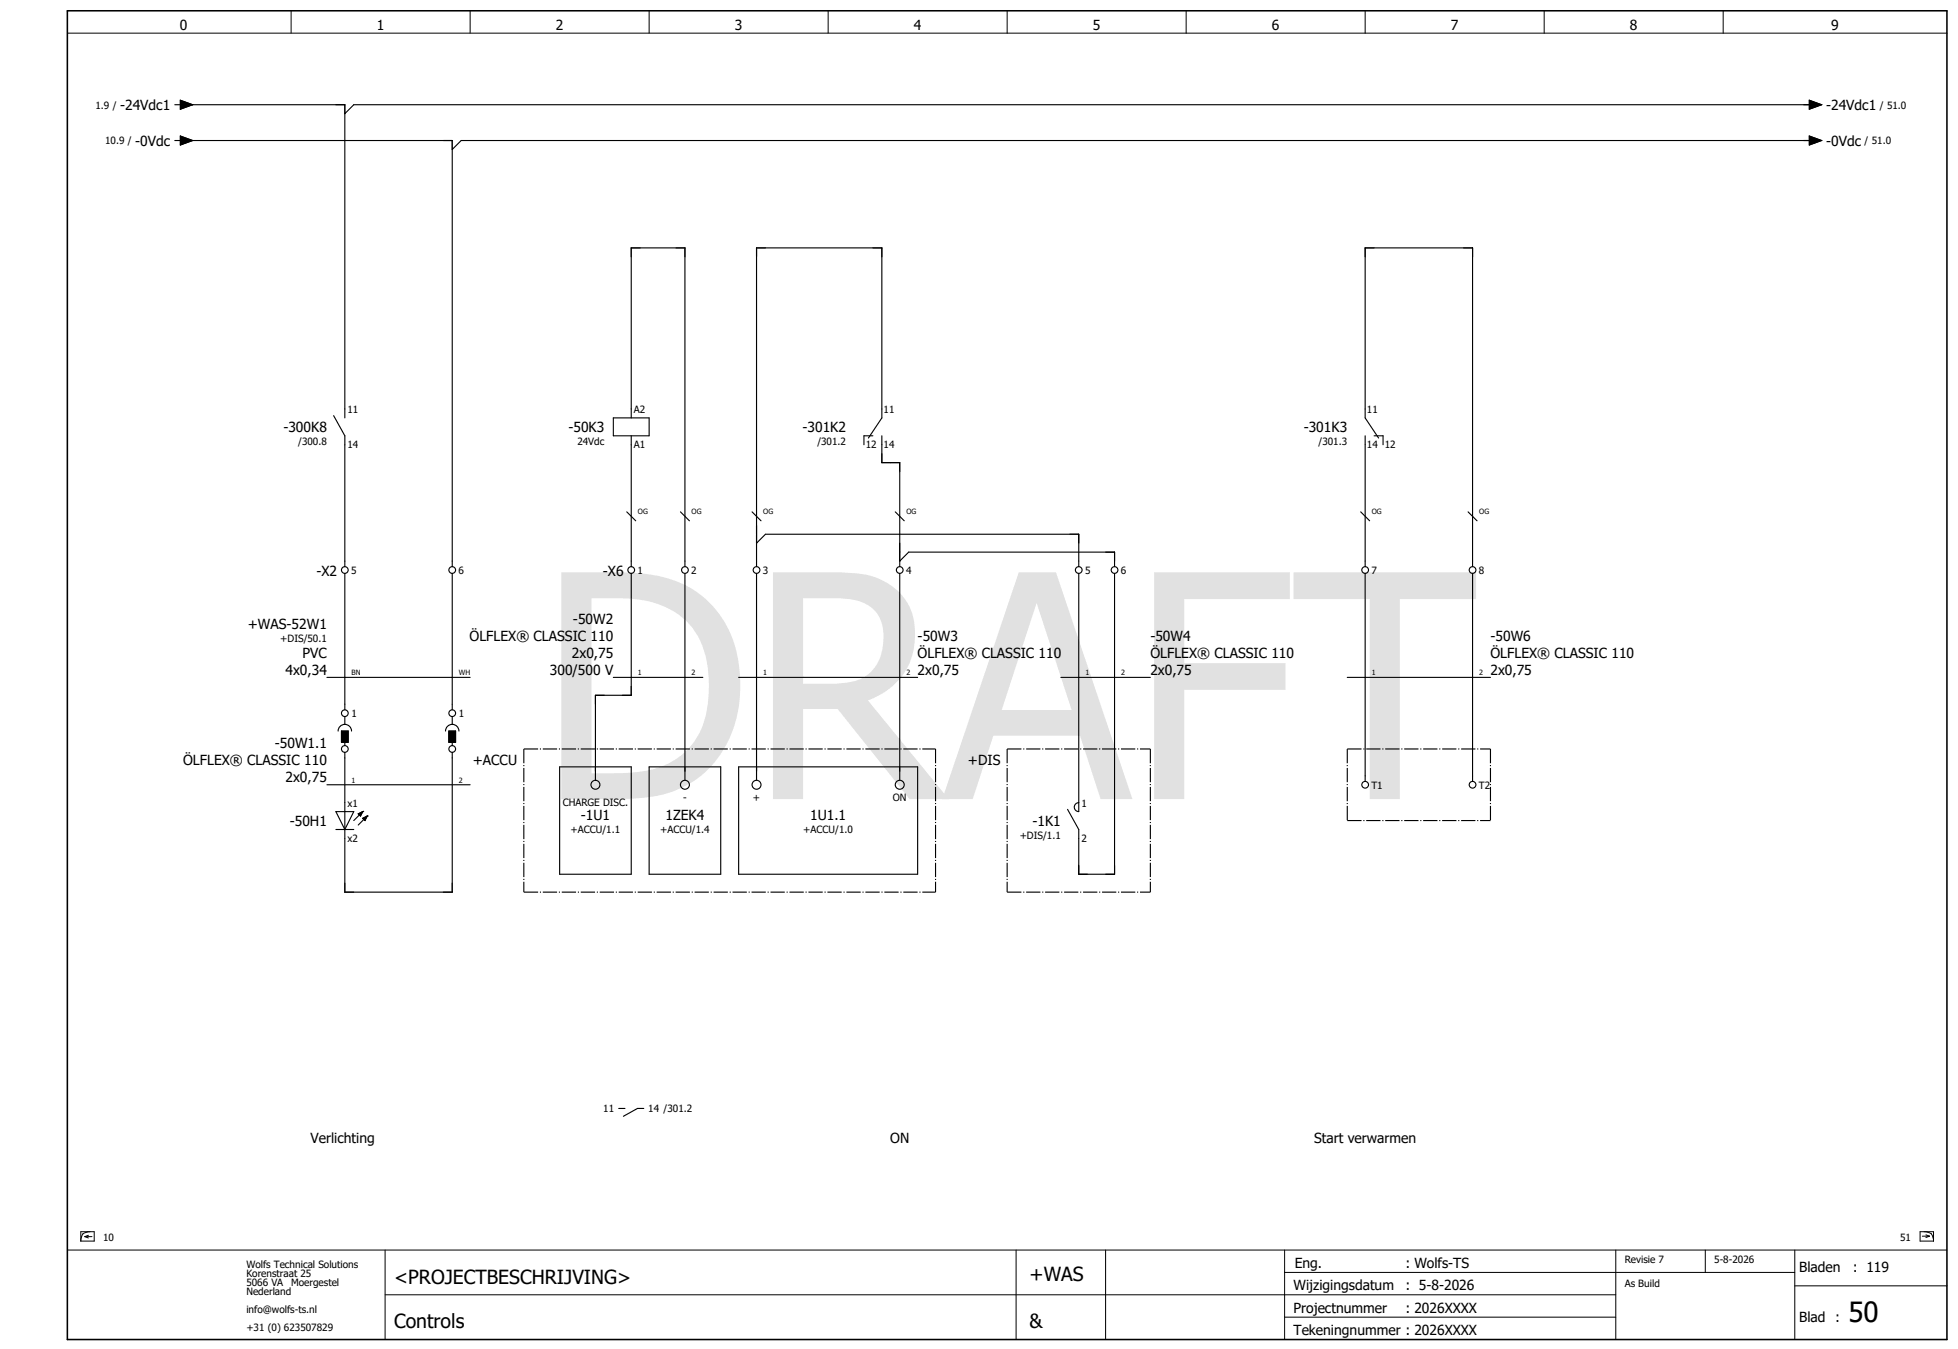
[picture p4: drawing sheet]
<svg xmlns="http://www.w3.org/2000/svg" width="438mm" height="302mm" viewBox="0 0 438 302" stroke-linecap="round" stroke-linejoin="round" font-family="sans-serif">
<g fill="none" stroke="#000" stroke-width=".22">
<path d="M15.1 7.4h420M65.1 2.4v5M105.1 2.4v5M145.1 2.4v5M185.1 2.4v5M225.1 2.4v5M265.1 2.4v5M305.1 2.4v5M345.1 2.4v5M385.1 2.4v5M15.1 279.4h420M18.1 275.3h3v2.1h-3z"/>
<path d="M18.5 275.8l-.3 .8-.1 .8M19 276.4h1.6M19 276.4l.8 .3M19.8 276.1l-.8 .3M20.2 275.3l-.9 .1-.8 .4M86.1 279.4v20M227.1 279.4v20M247.1 279.4v20M287.1 279.4v20M361.1 279.4v20M381.1 279.4v5M401.1 279.4v20"/>
<path d="M429.1 275.3h3v2.1h-3zM429.6 276.3h1.6M430 275.3l.8 .1 .8 .4M430.4 276l.8 .3M431.2 276.3l-.8 .3M431.6 275.8l.3 .8 .2 .8M86.1 289.4h275M287.1 284.4h114M287.1 294.4h74M401.1 287.4h34"/>
</g>
<path d="M15.1 2.4h420v297h-420z" fill="none" stroke="#000" stroke-width=".35"/>
<g fill="none" stroke="#000" stroke-width=".25">
<path d="M39.1 23.4h1.2M39.1 31.4h1.2M40.3 22.4l2.8 1-2.8 1zM40.3 30.4l2.8 1-2.8 1zM41.1 23.4h36v70M41.1 31.4h60v95.3M404.3 22.4l2.8 1-2.8 1zM404.3 30.4l2.8 1-2.8 1zM405.1 23.4h-326l-2 2M405.1 31.4h-302l-2 2M74.6 92.9l2.5 4.5v29.3M137.1 93.4h8v4h-8z"/>
<path d="M141.1 93.4v-38h12v71.3M141.1 97.4v29.3M194.1 97.9l3-4.5v-38h-28v71.3M195.1 97.4h-2v2M197.1 97.4v6h4v23.3M305.1 97.4v29.3M307.1 97.4h2v2M308.1 97.9l-3.1-4.5 .1-38h24v71.3M140.1 114.4l2 2M152.1 114.4l2 2M168.1 114.4l2 2M200.1 114.4l2 2"/>
<path d="M304.1 114.4l2 2M328.1 114.4l2 2M77.1 128.2v30.5M101.1 128.2v30.5M141.1 128.2v27.2h-8v19M153.1 128.2v46.2M169.1 128.2v46.2M169.1 121.4l2-2h70v7.3M201.1 128.2v46.2M201.1 125.4l2-2h46v3.3M241.1 128.2v53.2a1 1 0 0 1-1-1 1 1 0 0 1 1-1M249.1 128.2v67.2h-8v-10l-2.5-4.5"/>
<path d="M305.1 128.2v46.5M329.1 128.2v46.5M73.1 151.4h32M137.1 151.4h20M165.1 151.4h40M237.1 151.4h20M301.1 151.4h32M73.1 175.4h32M75.6 163.4a1.5 1.5 0 0 1 1.5-1.5 1.5 1.5 0 0 1 1.5 1.5M76.3 163.4h1.5v2.5h-1.5zM77.1 160.2v1.7M77.1 165.9v.8"/>
<path d="M77.1 168.2v31.2h24v-31.2M99.6 163.4a1.5 1.5 0 0 1 1.5-1.5 1.5 1.5 0 0 1 1.5 1.5M100.3 163.4h1.5v2.5h-1.5zM101.1 160.2v1.7M101.1 165.9v.8M125.1 171.4h16v24h-16zM145.1 171.4h16v24h-16zM165.1 171.4h40v24h-40zM75.1 181.4h4l-2 4zM75.1 185.4h4M80.1 181.9l1-.5-.5 1zM81.1 181.4h.1"/>
<path d="M81.1 182.9l1-.5-.5 1zM81.1 181.4l-2 2M82.1 182.4h.1M82.1 182.4l-2 2M138.3 247.8h1.4M143.9 247.8h-1.4l-3.2 1.7"/>
<circle cx="77.1" cy="127.4" r=".75"/>
<circle cx="101.1" cy="127.4" r=".75"/>
<circle cx="141.1" cy="127.4" r=".75"/>
<circle cx="153.1" cy="127.4" r=".75"/>
<circle cx="169.1" cy="127.4" r=".75"/>
<circle cx="201.1" cy="127.4" r=".75"/>
<circle cx="241.1" cy="127.4" r=".75"/>
<circle cx="249.1" cy="127.4" r=".75"/>
<circle cx="305.1" cy="127.4" r=".75"/>
<circle cx="329.1" cy="127.4" r=".75"/>
<circle cx="77.1" cy="159.4" r=".75"/>
<circle cx="101.1" cy="159.4" r=".75"/>
<circle cx="77.1" cy="167.4" r=".75"/>
<circle cx="101.1" cy="167.4" r=".75"/>
<circle cx="133.1" cy="175.4" r="1"/>
<circle cx="153.1" cy="175.4" r="1"/>
<circle cx="169.1" cy="175.4" r="1"/>
<circle cx="201.1" cy="175.4" r="1"/>
<circle cx="305.1" cy="175.4" r=".75"/>
<circle cx="329.1" cy="175.4" r=".75"/>
</g>
<path d="M40.3 22.4l2.8 1-2.8 1zM40.3 30.4l2.8 1-2.8 1zM404.3 22.4l2.8 1-2.8 1zM404.3 30.4l2.8 1-2.8 1zM76.3 163.4h1.5v2.5h-1.5zM100.3 163.4h1.5v2.5h-1.5zM80.1 181.9l1-.5-.5 1zM81.1 182.9l1-.5-.5 1z" fill="#000" stroke="#000" stroke-width=".22"/>
<path d="M117.1 167.4h92M117.1 167.4v32M209.1 167.4v32M225.1 167.4h32M225.1 167.4v32M257.1 167.4v32M301.1 167.4h32M301.1 167.4v16M333.1 167.4v16M117.1 199.4h92M225.1 199.4h32M301.1 183.4h32" fill="none" stroke="#000" stroke-width=".25" stroke-dasharray="3.2 .4 .2 .4" stroke-linecap="butt"/>
<text font-size="69.7" fill="#e1e1e1" x="120.3" y="178.6">DRAFT</text>
<text font-size="6.2" x="413.1" y="295.4">50</text>
<g font-size="4.3">
<text x="88.1" y="286.9">&lt;PROJECTBESCHRIJVING&gt;</text>
<text x="230.1" y="286.4">+WAS</text>
<text x="88.1" y="296.9">Controls</text>
<text x="230.1" y="296.9">&amp;</text>
</g>
<g font-size="3.1">
<text x="40.2" y="6.8">0</text>
<text x="84.2" y="6.8">1</text>
<text x="124.2" y="6.8">2</text>
<text x="164.2" y="6.8">3</text>
<text x="204.2" y="6.8">4</text>
<text x="244.2" y="6.8">5</text>
<text x="284.2" y="6.8">6</text>
<text x="324.2" y="6.8">7</text>
<text x="364.2" y="6.8">8</text>
<text x="409.2" y="6.8">9</text>
<text x="26.8" y="24.6">-24Vdc1</text>
<text x="408.1" y="24.6">-24Vdc1</text>
<text x="30.2" y="32.6">-0Vdc</text>
<text x="408.1" y="32.6">-0Vdc</text>
<text x="63.3" y="96.6">-300K8</text>
<text x="127" y="96.6">-50K3</text>
<text x="179.3" y="96.6">-301K2</text>
<text x="291.3" y="96.6">-301K3</text>
<text x="70.7" y="128.6">-X2</text>
<text x="134.7" y="128.6">-X6</text>
<text x="55.4" y="140.6">+WAS-52W1</text>
<text x="104.9" y="143.3">ÖLFLEX® CLASSIC 110</text>
<text x="128" y="139.5">-50W2</text>
<text x="205.1" y="143.3">-50W3</text>
<text x="257.1" y="143.3">-50W4</text>
<text x="333.1" y="143.3">-50W6</text>
<text x="67.6" y="147">PVC</text>
<text x="127.8" y="147">2x0,75</text>
<text x="205.1" y="147">ÖLFLEX® CLASSIC 110</text>
<text x="257.1" y="147">ÖLFLEX® CLASSIC 110</text>
<text x="333.1" y="147">ÖLFLEX® CLASSIC 110</text>
<text x="63.8" y="150.8">4x0,34</text>
<text x="122.9" y="150.8">300/500 V</text>
<text x="205.1" y="150.8">2x0,75</text>
<text x="257.1" y="150.8">2x0,75</text>
<text x="333.1" y="150.8">2x0,75</text>
<text x="61.4" y="167.3">-50W1.1</text>
<text x="40.9" y="171">ÖLFLEX® CLASSIC 110</text>
<text x="105.7" y="171">+ACCU</text>
<text x="216.3" y="171">+DIS</text>
<text x="63.8" y="174.8">2x0,75</text>
<text x="64.7" y="184.6">-50H1</text>
<text x="129.8" y="183.3">-1U1</text>
<text x="148.7" y="183.3">1ZEK4</text>
<text x="181" y="183.3">1U1.1</text>
<text x="230.7" y="184.6">-1K1</text>
<text x="69.4" y="255.4">Verlichting</text>
<text x="198.9" y="255.4">ON</text>
<text x="293.6" y="255.4">Start verwarmen</text>
<text x="289.3" y="283.4">Eng.</text>
<text x="314.1" y="283.4">: Wolfs-TS</text>
<text x="402.1" y="284.4">Bladen</text>
<text x="414.1" y="284.4">: 119</text>
<text x="289.1" y="288.4">Wijzigingsdatum</text>
<text x="289.1" y="293.4">Projectnummer</text>
<text x="314.1" y="288.4">: 5-8-2026</text>
<text x="314.1" y="293.4">: 2026XXXX</text>
<text x="289.1" y="298.4">Tekeningnummer : 2026XXXX</text>
<text x="402.1" y="295.4">Blad :</text>
</g>
<g font-size="2.2">
<text x="21.3" y="24.3">1.9 /</text>
<text x="420.1" y="24.3">/ 51.0</text>
<text x="23.5" y="32.3">10.9 /</text>
<text x="416.7" y="32.3">/ 51.0</text>
<text x="77.7" y="92.3">11</text>
<text x="141.7" y="92.3">A2</text>
<text x="197.5" y="92.3">11</text>
<text x="305.5" y="92.3">11</text>
<text x="66.6" y="99.5">/300.8</text>
<text x="77.7" y="100.2">14</text>
<text x="129" y="99.5">24Vdc</text>
<text x="141.7" y="100.2">A1</text>
<text x="182.6" y="99.5">/301.2</text>
<text x="193.5" y="100.2">12</text>
<text x="197.5" y="100.2">14</text>
<text x="294.6" y="99.5">/301.3</text>
<text x="305.5" y="100.2">14</text>
<text x="309.5" y="100.2">12</text>
<text x="78.5" y="128.3">5</text>
<text x="102.5" y="128.3">6</text>
<text x="142.5" y="128.3">1</text>
<text x="154.5" y="128.3">2</text>
<text x="170.5" y="128.3">3</text>
<text x="202.5" y="128.3">4</text>
<text x="242.5" y="128.3">5</text>
<text x="250.5" y="128.3">6</text>
<text x="306.5" y="128.3">7</text>
<text x="330.5" y="128.3">8</text>
<text x="62.6" y="143.4">+DIS/50.1</text>
<text x="78.6" y="160.3">1</text>
<text x="102.6" y="160.3">1</text>
<text x="152.6" y="179.1">-</text>
<text x="168.2" y="179.1">+</text>
<text x="199.5" y="179.1">ON</text>
<text x="306.5" y="176.3">T1</text>
<text x="330.5" y="176.3">T2</text>
<text x="77.7" y="180.3">x1</text>
<text x="125.7" y="180.1">CHARGE DISC.</text>
<text x="241.7" y="180.3">1</text>
<text x="77.7" y="188.2">x2</text>
<text x="127.5" y="186.2">+ACCU/1.1</text>
<text x="147.5" y="186.2">+ACCU/1.4</text>
<text x="179.5" y="186.2">+ACCU/1.0</text>
<text x="227.9" y="187.5">+DIS/1.1</text>
<text x="241.7" y="188.2">2</text>
<text x="134.8" y="248.6">11</text>
<text x="144.9" y="248.6">14 /301.2</text>
<text x="23.1" y="277.4">10</text>
<text x="424.6" y="277.4">51</text>
<text x="55.1" y="283.4">Wolfs Technical Solutions</text>
<text x="55.1" y="285.4">Korenstraat 25</text>
<text x="55.1" y="287.4">5066 VA</text>
<text x="65.1" y="287.4">Moergestel</text>
<text x="363.1" y="282.4">Revisie 7</text>
<text x="363.1" y="287.6">As Build</text>
<text x="383.1" y="282.4">5-8-2026</text>
<text x="55.1" y="289.4">Nederland</text>
<text x="55.1" y="293.4">info@wolfs-ts.nl</text>
<text x="55.1" y="297.4">+31 (0) 623507829</text>
</g>
<g font-size="1.6">
<text x="142.6" y="114.9">OG</text>
<text x="154.6" y="114.9">OG</text>
<text x="170.6" y="114.9">OG</text>
<text x="202.6" y="114.9">OG</text>
<text x="306.6" y="114.9">OG</text>
<text x="330.6" y="114.9">OG</text>
<text x="78.6" y="150.9">BN</text>
<text x="102.6" y="150.9">WH</text>
<text x="142.6" y="150.9">1</text>
<text x="154.6" y="150.9">2</text>
<text x="170.6" y="150.9">1</text>
<text x="202.6" y="150.9">2</text>
<text x="242.6" y="150.9">1</text>
<text x="250.6" y="150.9">2</text>
<text x="306.6" y="150.9">1</text>
<text x="330.6" y="150.9">2</text>
<text x="78.6" y="174.9">1</text>
<text x="102.6" y="174.9">2</text>
</g>
</svg>
